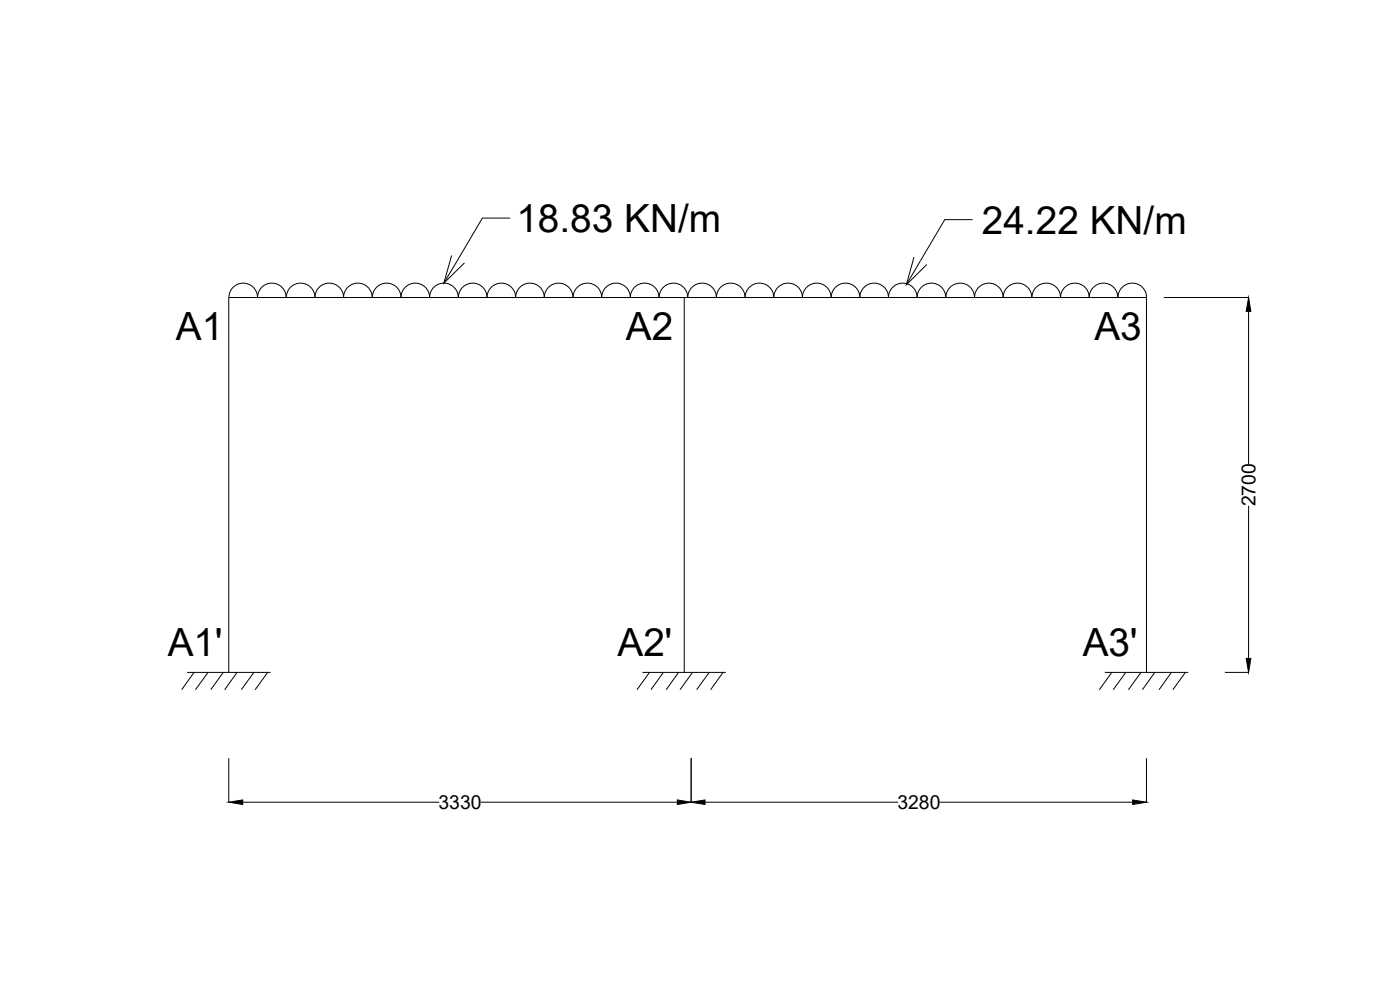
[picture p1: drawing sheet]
<svg xmlns="http://www.w3.org/2000/svg" width="420mm" height="297mm" viewBox="0 0 420 297" stroke-linecap="round" stroke-linejoin="round" font-family="sans-serif">
<!-- layer: 0 -->
<g fill="none" stroke="#000" stroke-width=".3">
<path d="M135.5 76.7l-2.3 8.2 6.2-6M153.1 65.4h-8.3l-11.6 19.5M274.3 77.1l-2.3 8.3 6.2-6M291.9 65.9h-8.4l-11.5 19.5M68.7 89.2a4.3 4.3 0 0 1 4.3-4.3 4.3 4.3 0 0 1 4.3 4.3 4.3 4.3 0 0 1 4.3-4.3 4.3 4.3 0 0 1 4.3 4.3 4.3 4.3 0 0 1 4.3-4.3 4.3 4.3 0 0 1 4.3 4.3 4.3 4.3 0 0 1 4.3-4.3 4.3 4.3 0 0 1 4.3 4.3 4.3 4.3 0 0 1 4.3-4.3 4.3 4.3 0 0 1 4.3 4.3 4.3 4.3 0 0 1 4.3-4.3 4.3 4.3 0 0 1 4.3 4.3 4.3 4.3 0 0 1 4.3-4.3 4.3 4.3 0 0 1 4.3 4.3 4.3 4.3 0 0 1 4.3-4.3 4.3 4.3 0 0 1 4.3 4.3M137.6 89.2a4.3 4.3 0 0 1 4.3-4.3 4.3 4.3 0 0 1 4.3 4.3 4.3 4.3 0 0 1 4.3-4.3 4.3 4.3 0 0 1 4.3 4.3 4.3 4.3 0 0 1 4.3-4.3 4.3 4.3 0 0 1 4.3 4.3 4.3 4.3 0 0 1 4.2-4.3 4.3 4.3 0 0 1 4.3 4.3 4.3 4.3 0 0 1 4.4-4.3 4.3 4.3 0 0 1 4.3 4.3 4.3 4.3 0 0 1 4.3-4.3 4.3 4.3 0 0 1 4.3 4.3 4.3 4.3 0 0 1 4.3-4.3 4.3 4.3 0 0 1 4.3 4.3 4.3 4.3 0 0 1 4.3-4.3 4.3 4.3 0 0 1 4.3 4.3 4.3 4.3 0 0 1 4.3-4.3 4.3 4.3 0 0 1 4.3 4.3 4.3 4.3 0 0 1 4.3-4.3 4.3 4.3 0 0 1 4.3 4.3M205.3 89.3v112.4M223.6 89.2a4.3 4.3 0 0 1 4.3-4.3 4.3 4.3 0 0 1 4.3 4.3 4.3 4.3 0 0 1 4.3-4.3 4.3 4.3 0 0 1 4.3 4.3 4.3 4.3 0 0 1 4.3-4.3 4.3 4.3 0 0 1 4.3 4.3M249.5 89.2a4.3 4.3 0 0 1 4.3-4.3 4.3 4.3 0 0 1 4.2 4.3 4.3 4.3 0 0 1 4.3-4.3 4.3 4.3 0 0 1 4.3 4.3 4.3 4.3 0 0 1 4.3-4.3 4.3 4.3 0 0 1 4.3 4.3 4.3 4.3 0 0 1 4.3-4.3 4.3 4.3 0 0 1 4.3 4.3M283.9 89.2a4.3 4.3 0 0 1 4.3-4.3 4.3 4.3 0 0 1 4.3 4.3 4.3 4.3 0 0 1 4.3-4.3 4.3 4.3 0 0 1 4.3 4.3 4.3 4.3 0 0 1 4.3-4.3 4.3 4.3 0 0 1 4.3 4.3M309.7 89.2a4.3 4.3 0 0 1 4.3-4.3 4.3 4.3 0 0 1 4.3 4.3 4.3 4.3 0 0 1 4.3-4.3 4.3 4.3 0 0 1 4.3 4.3 4.3 4.3 0 0 1 4.3-4.3 4.3 4.3 0 0 1 4.3 4.3M335.5 89.2a4.3 4.3 0 0 1 4.3-4.3 4.3 4.3 0 0 1 4.3 4.3"/>
<path d="M349.3 89.3h25.5M374.7 93.4v45.8M374.7 151.8v45.8M56.2 201.7h25M58.2 201.7l-3.7 5.3M62.4 201.7l-3.7 5.3M67 201.7l-3.8 5.3M68.7 201.7v-112.4h275.4v112.4M71.1 201.7l-3.7 5.3M76.2 201.7l-3.8 5.3M80.3 201.7l-3.7 5.3M192.8 201.7h25"/>
<path d="M194.9 201.7l-3.7 5.3M199.1 201.7l-3.7 5.3M203.7 201.7l-3.8 5.3M207.8 201.7l-3.7 5.3M212.8 201.7l-3.7 5.3M217 201.7l-3.7 5.3M331.6 201.7h25M333.7 201.7l-3.8 5.3M337.8 201.7l-3.7 5.3M342.4 201.7l-3.7 5.3M346.6 201.7l-3.8 5.3M351.6 201.7l-3.8 5.3"/>
<path d="M355.8 201.7l-3.8 5.3M367.6 201.7h7.2M68.7 227.5v13.2M207.4 227.5v13.2M344.1 227.5v13.2M72.8 240.7h59M144.3 240.7h59M211.6 240.7h57.9M282 240.7h57.9"/>
</g>
<path d="M374.7 89.3l.7 4.1h-1.4zM374 197.6h1.4l-.7 4.1zM68.7 240.7l4.1-.7v1.4zM203.3 240l4.1 .7-4.1 .7zM207.4 240.7l4.2-.7v1.4zM339.9 240l4.2 .7-4.2 .7z" fill="#000" stroke="#000" stroke-width=".3"/>
<g font-size="11.6">
<text x="155" y="69.7">18.83 KN/m</text>
<text x="294.7" y="70.1">24.22 KN/m</text>
<text x="52.8" y="102">A1</text>
<text x="187.8" y="102">A2</text>
<text x="328.5" y="102">A3</text>
<text x="50.3" y="197">A1'</text>
<text x="185.3" y="197">A2'</text>
<text x="324.9" y="197">A3'</text>
</g>
<g font-size="5.8">
<text x="376.8" y="151.9" transform="rotate(-90 376.8 151.9)">2700</text>
<text x="131.6" y="242.8">3330</text>
<text x="269.3" y="242.8">3280</text>
</g>
</svg>
